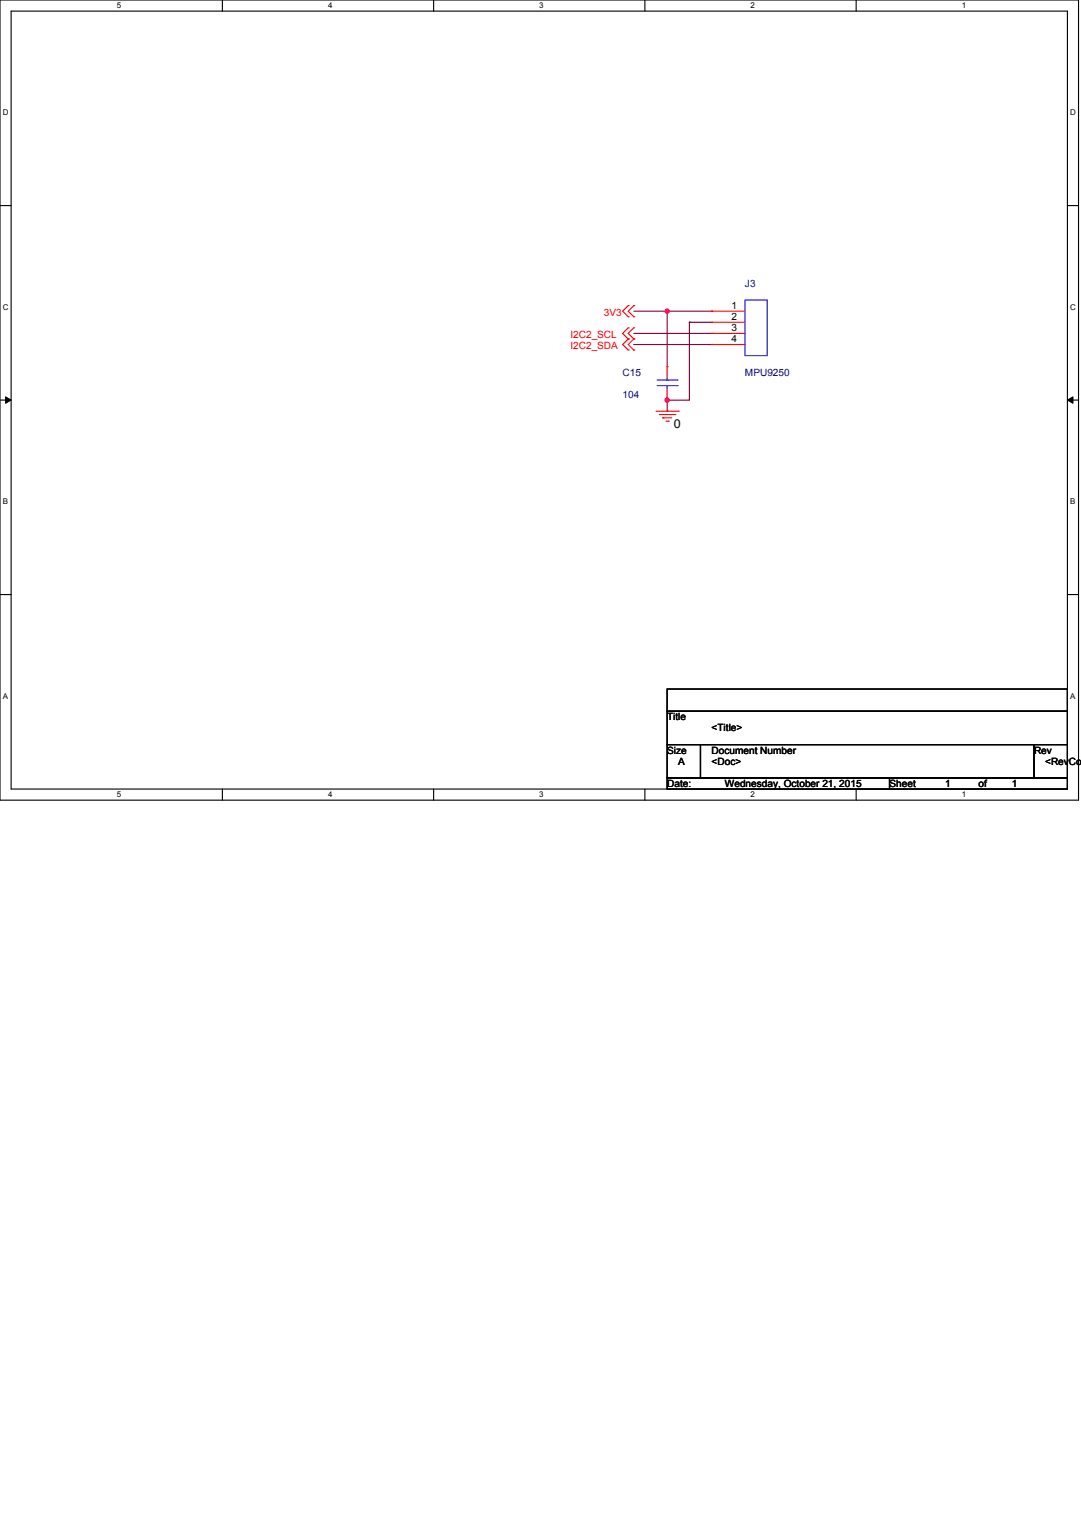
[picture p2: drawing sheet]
<svg xmlns="http://www.w3.org/2000/svg" width="210mm" height="297mm" viewBox="0 0 210 297" stroke-linecap="round" stroke-linejoin="round" font-family="sans-serif">
<path d="M0 0h209.4v155.4h-209.4zM2.2 2.2h205.1v151.1h-205.1z" fill="none" stroke="#000" stroke-width=".22"/>
<g fill="#fff">
<path d="M22.7 .2h.8v1.7h-.8z"/>
<path d="M22.7 153.5h.8v1.7h-.8z"/>
</g>
<path d="M43.2 0v2.2M43.2 153.3v2.1" fill="none" stroke="#000" stroke-width=".22"/>
<g fill="#fff">
<path d="M63.7 .2h.9v1.7h-.9z"/>
<path d="M63.7 153.5h.9v1.7h-.9z"/>
</g>
<path d="M84.2 0v2.2M84.2 153.3v2.1" fill="none" stroke="#000" stroke-width=".22"/>
<g fill="#fff">
<path d="M104.7 .2h.9v1.7h-.9z"/>
<path d="M104.7 153.5h.9v1.7h-.9z"/>
</g>
<path d="M125.2 0v2.2M125.2 153.3v2.1" fill="none" stroke="#000" stroke-width=".22"/>
<g fill="#fff">
<path d="M145.7 .2h.9v1.7h-.9z"/>
<path d="M145.7 153.5h.9v1.7h-.9z"/>
</g>
<path d="M166.2 0v2.2M166.2 153.3v2.1" fill="none" stroke="#000" stroke-width=".22"/>
<g fill="#fff">
<path d="M186.8 .2h.8v1.7h-.8z"/>
<path d="M186.8 153.5h.8v1.7h-.8z"/>
<path d="M.5 21.1h1.2v1.7h-1.2z"/>
<path d="M207.8 21.1h1.1v1.7h-1.1z"/>
<path d="M.5 58.8h1.2v1.7h-1.2z"/>
<path d="M207.8 58.8h1.1v1.7h-1.1z"/>
</g>
<path d="M0 39.9h2.2M207.3 39.9h2.1" fill="none" stroke="#000" stroke-width=".22"/>
<g fill="#fff">
<path d="M.5 96.6h1.1v1.7h-1.1z"/>
<path d="M207.8 96.6h1v1.7h-1z"/>
</g>
<path d="M0 77.7h2.2M207.3 77.7h2.1" fill="none" stroke="#000" stroke-width=".22"/>
<path d="M1.1 77.1l1.1 .6-1.1 .6zM207.3 77.7l1-.6v1.2z" fill="#000"/>
<path d="M1.1 77.1l1.1 .6-1.1 .6zM207.3 77.7l1-.6v1.2z" fill="none" stroke="#000" stroke-width=".19"/>
<g fill="#fff">
<path d="M.5 134.4h1.1v1.7h-1.1z"/>
<path d="M207.8 134.4h1v1.7h-1z"/>
</g>
<path d="M0 115.5h2.2M207.3 115.5h2.1" fill="none" stroke="#000" stroke-width=".22"/>
<path d="M123.1 60.5h6.4M129.5 60.5h.1" fill="none" stroke="#800040" stroke-width=".22"/>
<circle cx="129.5" cy="60.4" r=".43" fill="#f0f"/>
<circle cx="129.5" cy="60.4" r=".43" fill="none" stroke="#f0f" stroke-width=".22"/>
<path d="M123.1 64.8h15.1M123.1 66.9h15.1M129.5 60.5h.1M129.5 79.9h.1M129.5 60.5v10.7M129.5 77.7v2.2M129.5 60.5h8.7M138.2 64.8h.1M138.2 66.9h.1M138.2 60.5h.1" fill="none" stroke="#800040" stroke-width=".22"/>
<circle cx="129.5" cy="77.7" r=".43" fill="#f0f"/>
<circle cx="129.5" cy="77.7" r=".43" fill="none" stroke="#f0f" stroke-width=".22"/>
<path d="M129.5 77.7h.1M133.9 62.6h.1M133.9 62.6h4.3M133.9 62.6v15.1h-4.4" fill="none" stroke="#800040" stroke-width=".22"/>
<g fill="none" stroke="#f00" stroke-width=".22">
<path d="M122 59.4h.1M122 59.4l-1.1 1.1 1.1 1M123.1 59.4h.1M123.1 59.4l-1.1 1.1 1.1 1M122 61.5h.1M122 63.7h.1M122 65.8h.1M122 68h.1M122 63.7l-1.1 1.1 1.1 1M122 65.8l-1.1 1.1 1.1 1.1M123.1 61.5h.1M123.1 63.7h.1"/>
<path d="M123.1 65.8h.1M123.1 68h.1M123.1 63.7l-1.1 1.1 1.1 1M123.1 65.8l-1.1 1.1 1.1 1.1M127.4 79.9h4.3M129.5 71.2h.1M129.5 77.7h.1M129.5 71.2v2.2M129.5 75.6v2.1M131.7 79.9h.1M138.2 60.5h.1M138.2 62.6h.1"/>
<path d="M138.2 64.8h.1M138.2 66.9h.1M138.2 60.5h6.5M138.2 62.6h6.5M138.2 64.8h6.5M138.2 66.9h6.5M128 80.5h3.1M128.7 81.2h.1M128.7 81.2h1.7M129.3 81.8h.5M129.8 81.8h.1M131.1 80.5h.1"/>
</g>
<path d="M129.5 133.9h77.8v4.3h-77.8zM129.5 138.2h77.8v6.5h-77.8zM129.5 144.7h6.5v6.4h-6.5zM129.5 151.1h43.2v2.2h-43.2zM136 144.7h64.8v6.4h-64.8zM172.7 151.1h34.6v2.2h-34.6zM200.8 144.7h6.5v6.4h-6.5z" fill="none" stroke="#000" stroke-width=".22"/>
<path d="M144.7 58.3h4.3v10.8h-4.3zM127.6 74.9h3.9M127.6 73.8h3.9M129.5 73.8h.1M129.5 74.9h.1M129.5 73.4v.4M129.5 74.9v.7M131.5 74.9h.1M131.5 73.8h.1" fill="none" stroke="#00f" stroke-width=".22"/>
<circle cx="129.5" cy="60.4" r=".43" fill="#f0f"/>
<circle cx="129.5" cy="60.4" r=".43" fill="none" stroke="#f0f" stroke-width=".22"/>
<circle cx="129.5" cy="77.7" r=".43" fill="#f0f"/>
<circle cx="129.5" cy="77.7" r=".43" fill="none" stroke="#f0f" stroke-width=".22"/>
<text font-size="2.4" x="130.8" y="83.1">0</text>
<g font-size="1.9" fill="#000080">
<text x="144.7" y="55.7">J3</text>
<text x="120.9" y="73">C15</text>
<text x="120.9" y="77.3">104</text>
<text x="144.7" y="73">MPU9250</text>
</g>
<g font-size="1.9" fill="#f00">
<text x="110.8" y="65.7">I2C2_SCL</text>
<text x="117.2" y="61.3">3V3</text>
<text x="110.8" y="67.8">I2C2_SDA</text>
</g>
<g font-size="1.9">
<text x="142.1" y="60">1</text>
<text x="142.1" y="62.2">2</text>
<text x="142.1" y="64.3">3</text>
<text x="142.1" y="66.5">4</text>
<text x="129.5" y="139.9">Title</text>
<text x="138.2" y="142.1">&lt;Title&gt;</text>
<text x="129.5" y="146.4">Size</text>
<text x="131.7" y="148.6">A</text>
<text x="138.2" y="146.4">Document Number</text>
<text x="138.2" y="148.6">&lt;Doc&gt;</text>
<text x="200.8" y="146.4">Rev</text>
<text x="202.9" y="148.6">&lt;RevCod</text>
<text x="129.5" y="152.9">Date:</text>
<text x="140.8" y="152.9">Wednesday, October 21, 2015</text>
<text x="172.7" y="152.9">Sheet</text>
<text x="183.5" y="152.9">1</text>
<text x="190" y="152.9">of</text>
<text x="196.5" y="152.9">1</text>
</g>
<g font-size="1.5">
<text x="22.7" y="1.6">5</text>
<text x="63.7" y="1.6">4</text>
<text x="104.7" y="1.6">3</text>
<text x="145.7" y="1.6">2</text>
<text x="186.8" y="1.6">1</text>
<text x=".5" y="22.4">D</text>
<text x="207.8" y="22.4">D</text>
<text x=".5" y="60.2">C</text>
<text x="207.8" y="60.2">C</text>
<text x=".5" y="98">B</text>
<text x="207.8" y="98">B</text>
<text x=".5" y="135.8">A</text>
<text x="207.8" y="135.8">A</text>
<text x="22.7" y="154.9">5</text>
<text x="63.7" y="154.9">4</text>
<text x="104.7" y="154.9">3</text>
<text x="145.7" y="154.9">2</text>
<text x="186.8" y="154.9">1</text>
</g>
</svg>
